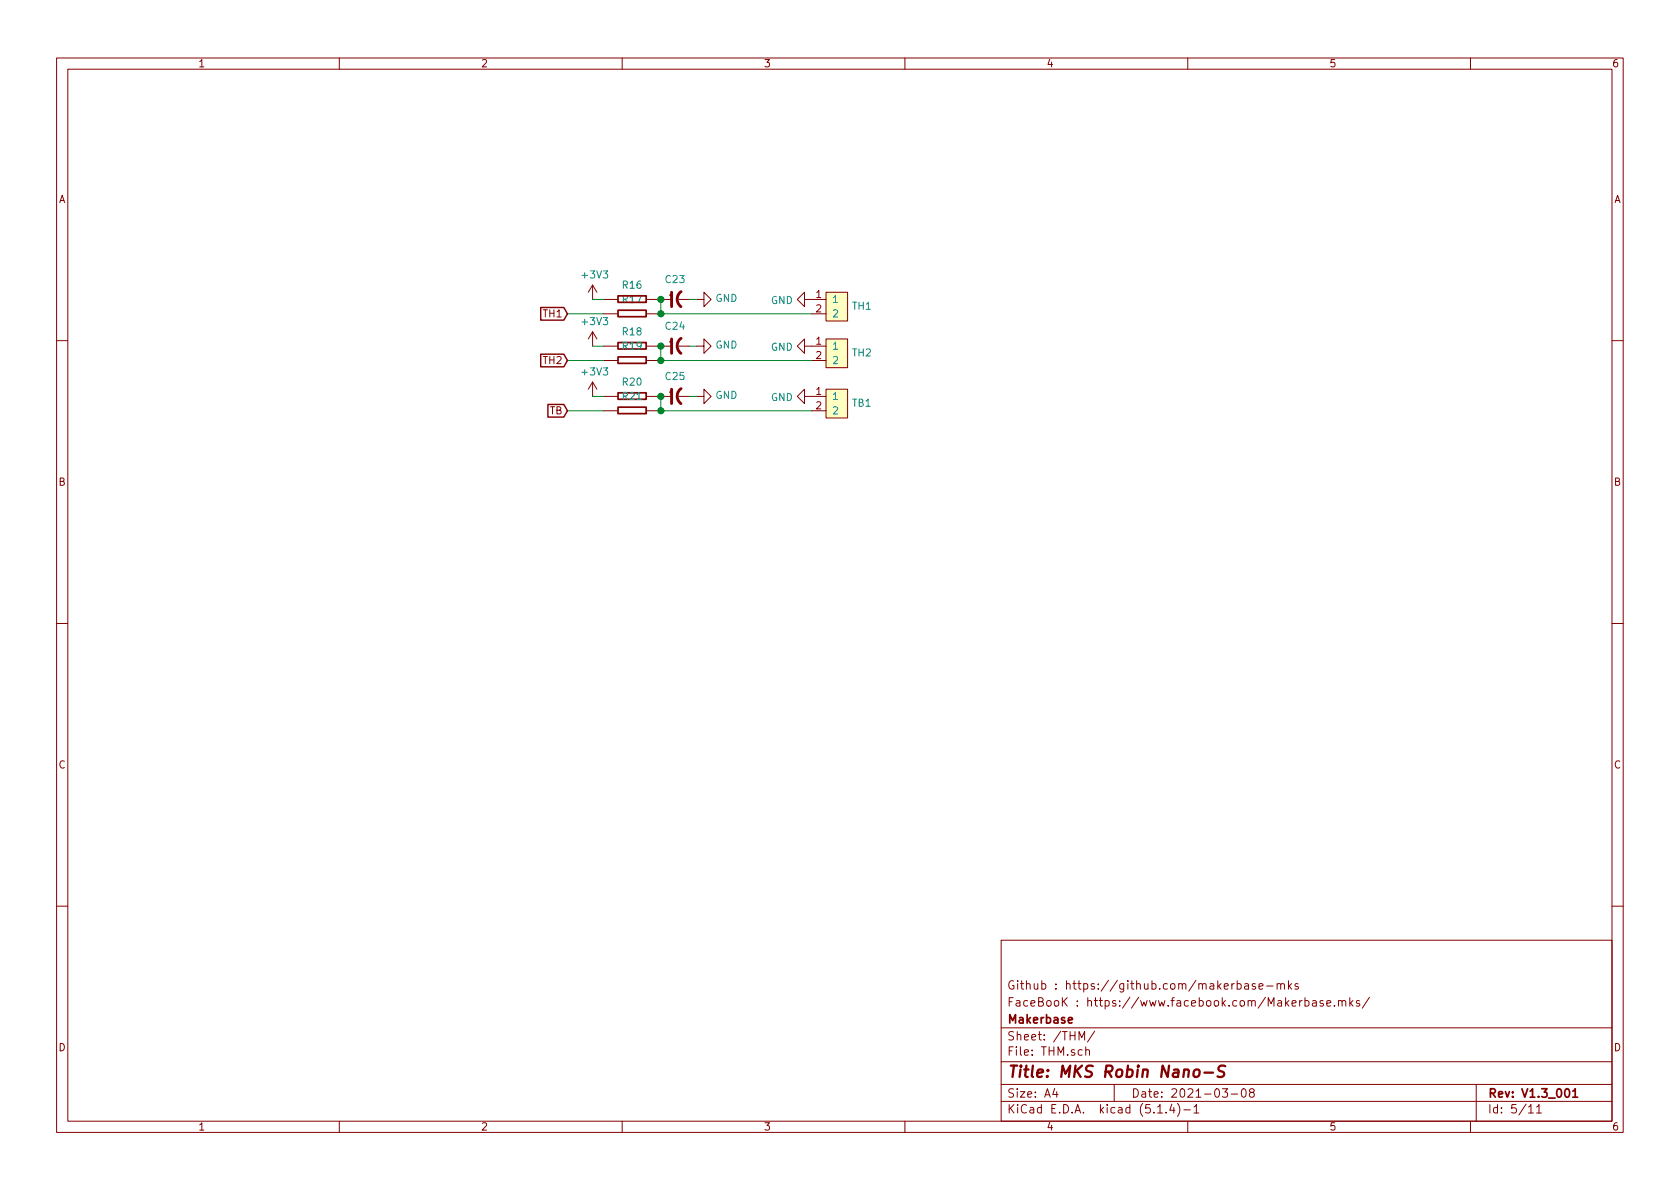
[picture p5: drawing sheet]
<svg xmlns="http://www.w3.org/2000/svg" width="297mm" height="210mm" viewBox="0 0 297 210" stroke-linecap="round" stroke-linejoin="round" font-family="sans-serif">
<g fill="none" stroke="#840000" stroke-width=".18">
<path d="M10 10.3h277v189.9h-277zM12 12.2h273v186.1h-273zM60 10.3v1.9M110 10.3v1.9M160 10.3v1.9M210 10.3v1.9M260 10.3v1.9M104.8 58.7l-.8 1.2M104.8 50.4v2.6M104.8 58.7v2.5M104.8 58.7l.7 1.2M104.8 50.4l-.8 1.3"/>
<path d="M104.8 50.4l.7 1.3M106.7 53h2.5M106.7 55.5h2.5M114.3 53h4.4M114.3 55.5h2.5M120 53h1.9M123.2 53h1.3v-1.3l1.2 1.3-1.2 1.2v-1.2M142.2 53v-1.3l-1.2 1.3 1.2 1.2v-1.2h3.8M143.5 55.5h2.5M146 51.7h3.9v5.1h-3.9zM146 59.9h3.9v5.1h-3.9zM10 60.2h2"/>
<path d="M104.8 67.6v2.5M104.8 67.6l-.8 1.2M104.8 67.6l.7 1.2M106.7 70.1h2.5M106.7 72.6h2.5M106.7 61.2h2.5M106.7 63.7h2.5M114.3 70.1h4.4M114.3 72.6h2.5M114.3 61.2h4.4M114.3 63.7h2.5M120 70.1h1.9"/>
<path d="M120 61.2h1.9M123.2 70.1h1.3v-1.3l1.2 1.3-1.2 1.3v-1.3M123.2 61.2h1.3v-1.3l1.2 1.3-1.2 1.3v-1.3M142.2 70.1v-1.3l-1.2 1.3 1.2 1.3v-1.3h3.8M142.2 61.2v-1.3l-1.2 1.3 1.2 1.3v-1.3h3.8M143.5 72.6h2.5M143.5 63.7h2.5M146 68.8h3.9v5.1h-3.9zM285 60.2h2M10 110.3h2M285 110.3h2M10 160.2h2"/>
<path d="M177 166.3h108v32h-108zM218.7 174l.5-.1 .3 .3-.1 .6-.2 .1-.5-.1M218.7 173.4v1.5M220.1 174h.6l.1 .9M220.8 174.3l-.6 .1-.2 .2 .1 .2 .1 .1 .6-.1M221.9 174l-.3-.1-.2 .2 .1 .3 .4 .1v.3h-.5M222.6 174.4l.7-.1-.1-.3-.4-.1-.2 .2 .1 .7h.5M224 174.4h1.1M225.8 174.1l.2-.2 .4 .1v.9M225.8 173.9v1M226.4 174.1a.36 .36 0 0 1 .4-.2 .36 .36 0 0 1 .3 .2v.8M227.8 173.4v1.5"/>
<path d="M227.9 174.4l.5 .5M228.4 173.9l-.6 .6M229.5 174l-.3-.1-.2 .2v.3l.5 .1v.3h-.5M230.7 177l.5-.1 .2 .3v.6l-.2 .1-.5-.1M230.7 176.4v1.5M232.1 177h.6v.9M232.7 177.3l-.5 .1-.2 .2 .1 .2 .1 .1 .5-.1M233.9 177l-.3-.1-.2 .2 .1 .3 .4 .1v.3h-.5M234.6 177.4l.7-.1-.1-.3-.4-.1-.2 .2v.7h.6M235.9 177.8v.1M236.7 177.1l.2-.2 .3 .1 .1 .9M236.7 176.9v1"/>
<path d="M237.3 177.1a.36 .36 0 0 1 .3-.2 .36 .36 0 0 1 .3 .2v.8M238.7 176.4v1.5M238.8 177.4l.4 .5M239.2 176.9l-.5 .6M240.4 177l-.4-.1-.2 .2 .1 .3 .5 .1v.3h-.6M242.1 176.3l-1.2 2M285 160.2h2M60 198.3v1.9M110 198.3v1.9M160 198.3v1.9M177 194.8h108M177 191.8h108"/>
<path d="M177 187.8h108M177 181.8h108M186.5 192.5l-.4 1h1M186.8 193v1M190.8 183.9v-1.5l.5 1.1 .5-1.1v1.5M192 185.7a.37 .37 0 0 1 .6 .1v.8M192 185.1v1.5M193.5 182.3l-1.2 2M197 191.8v3M204.7 196.8h.8M206.2 196.7v.1M207.2 195.2l-.4 1.1h.9"/>
<path d="M207.5 195.8v1M208.2 195.1a1.71 1.71 0 0 1 0 2.3M209.3 196.3h1.2M210 198.3v1.9M211.1 195.8l.4-.5v1.5M211.1 196.8h.9M216.1 192.5h.9l-.4 .6 .4 .1v.7l-.2 .1-.7-.1M217.7 193.5h1.1M219.6 192.7l.4-.2a.94 .94 0 0 1 0 1.5 .82 .82 0 0 1-.4-1.3zM221.2 193.2l-.3-.3 .1-.2 .2-.2 .4 .1 .2 .2-.1 .2-.6 .2a.48 .48 0 0 0-.1 .7l.2 .1 .5-.1a.48 .48 0 0 0-.1-.7h-.1M260 198.3v1.9M261 191.8v6.5"/>
<path d="M270.3 195.8l.4-.5v1.5M270.3 196.8h.8M271.7 195.8l.4-.5v1.5M271.7 196.8h.8"/>
</g>
<path d="M109.3 54.9h4.9v1.1h-4.9zM109.3 52.3h4.9v1.2h-4.9zM109.3 69.5h4.9v1.1h-4.9zM109.3 72h4.9v1.1h-4.9zM109.3 60.6h4.9v1.1h-4.9zM109.3 63.1h4.9v1.2h-4.9zM188.9 180.4l.7-.1-.1-.3-.4-.1-.2 .2 .1 .7h.5M276.8 192.7l.2-.2a.81 .81 0 0 1 .6 .6 .81 .81 0 0 1-.3 .8l-.1 .1a.79 .79 0 0 1-.4-1.3zM278.1 193l.4-.5v1.5M278.1 194h.8" fill="none" stroke="#840000" stroke-width=".3"/>
<path d="M211.2 189.3a.53 .53 0 0 1 .5-.2 .53 .53 0 0 1 .4 .4l-.1 .6a.54 .54 0 0 1-.5 .4 .54 .54 0 0 1-.5-.4zM213 189.7h1.5M216.6 188.5l-.2-.1-.7 .1a.47 .47 0 0 0-.3 .5 .47 .47 0 0 0 .3 .4l.4 .1a.48 .48 0 0 1 .4 .5 .48 .48 0 0 1-.5 .4l-.7-.1" fill="none" stroke="#840000" stroke-width=".41"/>
<path d="M118.7 51.7v2.5M118.7 59.9v2.6M120.4 51.6a1.63 1.63 0 0 0 0 2.6M120.4 59.8a1.63 1.63 0 0 0 0 2.7M118.7 68.8v2.6M120.4 68.7a1.63 1.63 0 0 0 0 2.7" fill="none" stroke="#840000" stroke-width=".51"/>
<g fill="#ffffc2" stroke="#ffffc2" stroke-width=".18">
<path d="M146 68.8h3.9v5.1h-3.9z"/>
<path d="M146 51.7h3.9v5.1h-3.9z"/>
<path d="M146 59.9h3.9v5.1h-3.9z"/>
</g>
<path d="M100.3 55.5h6.4M104.8 53h1.9M116.8 53v2.5h26.7M121.9 53h1.3M100.3 72.6h6.4M100.3 63.7h6.4M104.8 70.1h1.9M104.8 61.2h1.9M116.8 61.2v2.5h26.7M116.8 70.1v2.5h26.7M121.9 70.1h1.3M121.9 61.2h1.3" fill="none" stroke="#008400" stroke-width=".18"/>
<path d="M95.6 54.4h4.1l.6 1.1-.6 1.1h-4.1zM95.6 62.6h4.1l.6 1.1-.6 1.2h-4.1zM96.9 71.5h2.8l.6 1.1-.6 1.2h-2.8z" fill="none" stroke="#840000" stroke-width=".25"/>
<g fill="#008400" stroke="#008400" stroke-width=".25">
<circle cx="116.8" cy="55.5" r=".51"/>
<circle cx="116.8" cy="72.6" r=".51"/>
<circle cx="116.8" cy="53" r=".51"/>
<circle cx="116.8" cy="70.1" r=".51"/>
<circle cx="116.8" cy="61.2" r=".51"/>
<circle cx="116.8" cy="63.7" r=".51"/>
</g>
<text font-size="2.8" fill="#840000" x="178" y="190.5">Title: MKS Robin Nano-S</text>
<g font-size="2.1" fill="#840000">
<text x="178" y="178">FaceBooK : https://www.facebook.com/Makerbase.mks/</text>
<text x="178" y="175">Github : https://github.com/makerbase-mks</text>
<text x="178" y="184">Sheet: /THM/</text>
<text x="178" y="181">Makerbase</text>
<text x="178" y="186.7">File: THM.sch</text>
<text x="178" y="196.9">KiCad E.D.A. kicad (5.1.4)-1</text>
<text x="178" y="194.1">Size: A4</text>
<text x="200" y="194.1">Date: 2021-03-08</text>
<text x="263" y="194.1">Rev: V1.3_001</text>
<text x="263" y="196.9">Id: 5/11</text>
</g>
<g font-size="1.8" fill="#840000">
<text x="35" y="11.9">1</text>
<text x="85" y="11.9">2</text>
<text x="135" y="11.9">3</text>
<text x="185" y="11.9">4</text>
<text x="235" y="11.9">5</text>
<text x="285" y="11.9">6</text>
<text x="10.4" y="35.9">A</text>
<text x="285.4" y="35.9">A</text>
<text x="144.3" y="52.7">1</text>
<text x="96.2" y="56.1">TH1</text>
<text x="144.3" y="55.2">2</text>
<text x="96.2" y="64.4">TH2</text>
<text x="144.3" y="61">1</text>
<text x="144.3" y="63.5">2</text>
<text x="144.3" y="69.8">1</text>
<text x="97.2" y="73.3">TB</text>
<text x="144.3" y="72.4">2</text>
<text x="10.4" y="85.9">B</text>
<text x="285.4" y="85.9">B</text>
<text x="10.4" y="135.9">C</text>
<text x="285.4" y="135.9">C</text>
<text x="10.4" y="185.9">D</text>
<text x="285.4" y="185.9">D</text>
<text x="35" y="199.9">1</text>
<text x="85" y="199.9">2</text>
<text x="135" y="199.9">3</text>
<text x="185" y="199.9">4</text>
<text x="235" y="199.9">5</text>
<text x="285" y="199.9">6</text>
</g>
<g font-size="1.8" fill="#008484">
<text x="103.1" y="49.2">+3V3</text>
<text x="110.1" y="53.6">R17</text>
<text x="110.1" y="51">R16</text>
<text x="117.7" y="50.1">C23</text>
<text x="126.5" y="53.4">GND</text>
<text x="136.3" y="53.8">GND</text>
<text x="147.1" y="53.6">1</text>
<text x="103.1" y="57.5">+3V3</text>
<text x="110.1" y="59.3">R18</text>
<text x="117.7" y="58.3">C24</text>
<text x="147.1" y="56.1">2</text>
<text x="150.7" y="54.8">TH1</text>
<text x="110.1" y="61.8">R19</text>
<text x="126.5" y="61.6">GND</text>
<text x="136.3" y="62">GND</text>
<text x="147.1" y="61.8">1</text>
<text x="147.1" y="64.4">2</text>
<text x="150.7" y="63">TH2</text>
<text x="103.1" y="66.4">+3V3</text>
<text x="110.1" y="68.2">R20</text>
<text x="110.1" y="70.7">R21</text>
<text x="117.7" y="67.2">C25</text>
<text x="126.5" y="70.5">GND</text>
<text x="136.3" y="70.9">GND</text>
<text x="147.1" y="70.7">1</text>
<text x="150.7" y="71.9">TB1</text>
<text x="147.1" y="73.3">2</text>
</g>
<g font-size=".7" fill="#840000">
<text x="118.8" y="52.4" transform="rotate(-90 118.8 52.4)">+</text>
<text x="118.8" y="60.6" transform="rotate(-90 118.8 60.6)">+</text>
<text x="118.8" y="69.5" transform="rotate(-90 118.8 69.5)">+</text>
</g>
</svg>
